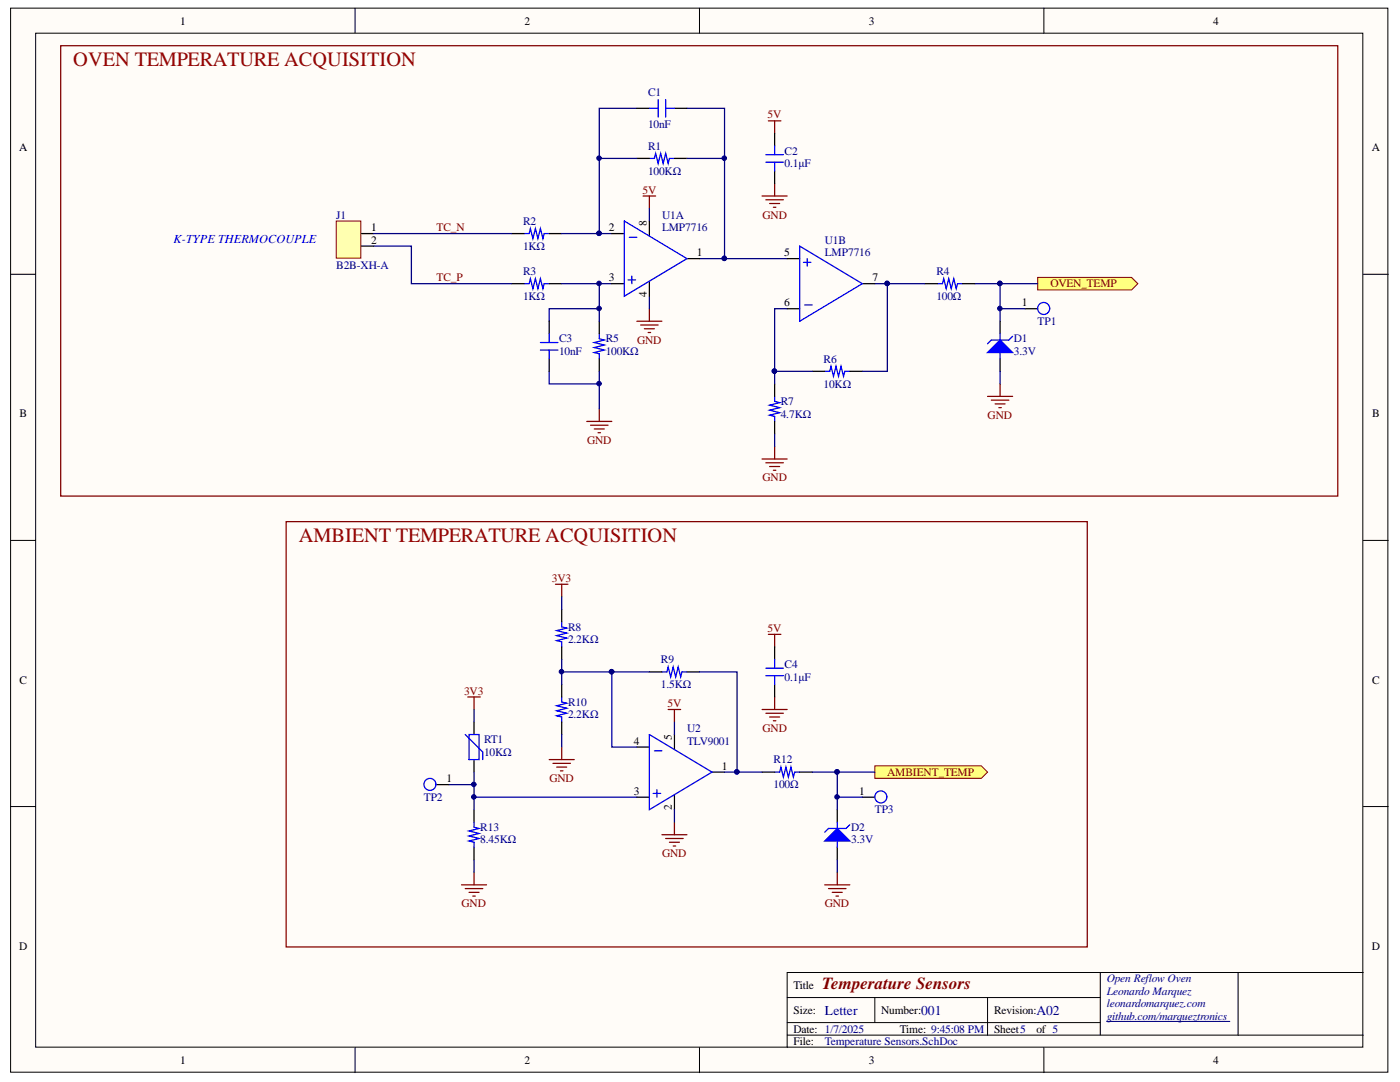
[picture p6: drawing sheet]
<svg xmlns="http://www.w3.org/2000/svg" width="279mm" height="216mm" viewBox="0 0 279 216" stroke-linecap="round" stroke-linejoin="round" font-family="sans-serif">
<g fill="#fffcf8" stroke="#000" stroke-width=".2">
<path d="M2.1 1.6h274.9v212.3h-274.9z"/>
<path d="M7.1 6.6h264.9v202.3h-264.9z"/>
</g>
<g fill="none" stroke="#000" stroke-width=".2">
<path d="M70.9 1.6v5M139.6 1.6v5M208.3 1.6v5M2.1 54.7h5M272.1 54.7h5M2.1 107.8h5M272.1 107.8h5M2.1 160.9h5M272.1 160.9h5M157.1 199h62.5M174.6 199v5M197.1 199v7.5"/>
<path d="M219.6 194.1v12.4M247.1 194.1h-90v14.9M272.1 194.1h-25v12.4M70.9 209v5M139.6 209v5M157.1 206.5h115M157.1 204h62.5M208.3 209v5"/>
</g>
<path d="M220.8 203.8h24.6" fill="none" stroke="#000080" stroke-width=".2"/>
<path d="M129.6 31.6h1l.2-1 .5 2 .5-2 .5 2 .5-2 .5 2 .3-1h1M104.6 56.6h1l.3-1 .5 2 .5-2 .5 2 .5-2 .5 2 .2-1h1M104.6 46.6h1l.3-1 .5 2 .5-2 .5 2 .5-2 .5 2 .2-1h1M119.6 66.6v1l1 .2-2 .5 2 .5-2 .5 2 .5-2 .5 1 .3v1M154.6 79.1v1l1 .2-2 .5 2 .5-2 .5 2 .5-2 .5 1 .3v1M164.6 74.1h1l.2-1 .5 2 .5-2 .5 2 .5-2 .5 2 .3-1h1" fill="none" stroke="#00f" stroke-width=".25"/>
<g fill="none" stroke="#000" stroke-width=".25">
<path d="M127.1 31.6h2.5M134.6 31.6h2.5M72.1 46.6h2.5M72.1 49.1h2.5M102.1 56.6h2.5M102.1 46.6h2.5M109.6 56.6h2.5M109.6 46.6h2.5M119.6 64.1v2.5M119.6 71.6v2.5M154.6 76.6v2.5M162.1 74.1h2.5"/>
<path d="M169.6 74.1h2.5M154.6 84.1v2.5"/>
</g>
<path d="M112.1 56.6h10M112.1 46.6h7.5M119.6 56.6v7.5M129.6 59.1v2.5M144.6 51.6h12.5M174.6 56.6h2.5v17.5h-5M109.6 74.1v2.5h10M119.6 61.6h-10v2.5M119.6 74.1v7.5M154.6 74.1v2.5M157.1 61.6h-2.5v12.5h7.5M154.6 86.6v2.5" fill="none" stroke="#000080" stroke-width=".25"/>
<g fill="#000080" stroke="#000080" stroke-width=".2">
<circle cx="119.5" cy="56.6" r=".45"/>
<circle cx="119.5" cy="46.6" r=".45"/>
<circle cx="119.5" cy="61.6" r=".45"/>
<circle cx="119.5" cy="76.5" r=".45"/>
<circle cx="144.5" cy="51.6" r=".45"/>
<circle cx="154.5" cy="74" r=".45"/>
<circle cx="177" cy="56.6" r=".45"/>
</g>
<g fill="none" stroke="#800000" stroke-width=".25">
<path d="M128.3 39.1h2.5M129.6 39.1v2.5M152.1 39.1h5M152.8 39.9h3.5M153.3 24.1h2.5M154.6 24.1v2.5M154.6 36.6v2.5M153.6 40.6h2M154.3 41.4h.5M127.1 64.1h5M127.8 64.9h3.5M128.6 65.6h2"/>
<path d="M129.3 66.3h.5M129.6 61.6v2.5M117.1 84.1h5M117.8 84.8h3.5M118.6 85.6h2M119.3 86.3h.5M119.6 81.6v2.5M152.1 91.6h5M152.8 92.3h3.5M153.6 93.1h2M154.3 93.8h.5M154.6 89.1v2.5"/>
</g>
<path d="M67.1 44.1h4.9v7.4h-4.9z" fill="#ffffb0" stroke="#800000" stroke-width=".2"/>
<path d="M74.6 49.1h7.5v7.5h20M74.6 46.6h27.5" fill="none" stroke="#000080" stroke-width=".25"/>
<path d="M207.1 55.4h18.7l1.3 1.2-1.3 1.3h-18.7z" fill-rule="evenodd" fill="#ffff80" stroke="#800000" stroke-width=".2"/>
<path d="M187.1 56.6h1l.2-1 .5 2 .5-2 .5 2 .5-2 .5 2 .3-1h1M199.6 66.6v1.2M199.6 70.3v1.3M202.1 67.1l-.8 .7h-3.5l-.7 .8M112.1 124.1v1l1 .2-2 .5 2 .5-2 .5 2 .5-2 .5 1 .3v1M112.1 139.1v1l1 .2-2 .5 2 .5-2 .5 2 .5-2 .5 1 .3v1M132.1 134.1h1l.2-1 .5 2 .5-2 .5 2 .5-2 .5 2 .3-1h1M129.6 146.6l12.5 7.5-12.5 7.5zM130.3 158.3h1.5M130.6 149.8h1.5M131.1 157.6v1.5" fill="none" stroke="#00f" stroke-width=".25"/>
<g fill="none" stroke="#000" stroke-width=".25">
<path d="M184.6 56.6h2.5M192.1 56.6h2.5M199.6 64.1v2.5M199.6 71.6v2.5M112.1 121.6v2.5M112.1 129.1v2.5M112.1 136.6v2.5M129.6 134.1h2.5M137.1 134.1h2.5M112.1 144.1v2.5M127.1 149.1h2.5M127.1 159.1h2.5"/>
<path d="M134.6 146.6v3M134.6 158.6v3M142.1 154.1h2.5"/>
</g>
<path d="M127.1 21.6h-7.5v25h2.5M137.1 21.6h7.5v30h-5M177.1 56.6h7.5M194.6 56.6h5M207.1 56.6h-7.5v7.5M199.6 74.1v2.5M112.1 119.1v2.5M112.1 131.6v5M122.1 134.1h7.5M139.6 134.1h7.5v20h-2.5M112.1 146.6v2.5" fill="none" stroke="#000080" stroke-width=".25"/>
<g fill="#000080" stroke="#000080" stroke-width=".2">
<circle cx="177" cy="56.6" r=".45"/>
<circle cx="199.5" cy="56.6" r=".45"/>
<circle cx="119.5" cy="46.6" r=".45"/>
<circle cx="144.5" cy="51.6" r=".45"/>
<circle cx="122" cy="134" r=".45"/>
<circle cx="147" cy="154" r=".45"/>
</g>
<path d="M197.1 70.3l2.5-2.5 2.5 2.5z" fill="#00f" stroke="#00f" stroke-width=".25"/>
<g fill="none" stroke="#800000" stroke-width=".25">
<path d="M197.1 79.1h5M197.8 79.8h3.5M199.6 76.6v2.5M198.6 80.6h2M199.3 81.3h.5M110.9 116.6h2.5M112.1 116.6v2.5M153.3 126.6h2.5M154.6 126.6v2.5M154.6 139.1v2.5M109.6 151.6h5M110.4 152.3h3.4"/>
<path d="M111.1 153.1h2M111.9 153.8h.5M112.1 149.1v2.5M133.3 141.6h2.5M134.6 141.6v2.5M152.1 141.6h5M152.8 142.3h3.5M153.6 143.1h2M154.3 143.8h.5M132.1 166.6h5M132.8 167.3h3.5M133.6 168.1h2"/>
<path d="M134.3 168.8h.5M134.6 164.1v2.5"/>
</g>
<path d="M174.6 152.8h21.2l1.3 1.3-1.3 1.2h-21.2z" fill-rule="evenodd" fill="#ffff80" stroke="#800000" stroke-width=".2"/>
<g fill="none" stroke="#00f" stroke-width=".25">
<path d="M131.3 19.9v3.5M132.8 19.9v3.5M129.6 21.6h1.7M132.8 21.6h1.8M152.8 30.9h3.5M152.8 32.4h3.5M154.6 29.1v1.8M154.6 32.4v1.7M124.6 44.1l12.5 7.5-12.5 7.5zM125.3 55.9h1.5M125.6 47.4h1.5M126.1 55.1v1.5"/>
<path d="M159.6 49.1l12.5 7.5-12.5 7.5zM160.3 52.4h1.5M161.1 51.6v1.5M107.9 68.3h3.5M107.9 69.8h3.5M109.6 66.6v1.7M109.6 69.8v1.8M160.6 60.9h1.5M152.8 133.3h3.5M152.8 134.8h3.5M154.6 131.6v1.7M154.6 134.8v1.8"/>
<path d="M92.9 146.6l3.5 3.5v1.5M93.6 146.6h2v5h-2zM154.6 154.1h1l.2-1 .5 2 .5-2 .5 2 .5-2 .5 2 .3-1h1M94.6 164.1v1l1 .2-2 .5 2 .5-2 .5 2 .5-2 .5 1 .3v1M167.1 164.1v1.2M167.1 167.8v1.3M169.6 164.6l-.8 .7h-3.5l-.7 .8"/>
<circle cx="208.3" cy="61.6" r="1.2"/>
<circle cx="85.8" cy="156.5" r="1.2"/>
<circle cx="175.8" cy="159" r="1.2"/>
</g>
<g fill="none" stroke="#000" stroke-width=".25">
<path d="M127.1 21.6h2.5M134.6 21.6h2.5M154.6 26.6v2.5M154.6 34.1v2.5M122.1 46.6h2.5M122.1 56.6h2.5M129.6 44.1v3M129.6 56.1v3M137.1 51.6h2.5M157.1 51.6h2.5M172.1 56.6h2.5M109.6 64.1v2.5"/>
<path d="M109.6 71.6v2.5M157.1 61.6h2.5M204.6 61.6h2.5M154.6 129.1v2.5M154.6 136.6v2.5M87.1 156.6h2.5M94.6 144.1v2.5M94.6 151.6v2.5M152.1 154.1h2.5M159.6 154.1h2.5M172.1 159.1h2.5M94.6 161.6v2.5"/>
<path d="M94.6 169.1v2.5M167.1 161.6v2.5M167.1 169.1v2.5"/>
</g>
<path d="M164.6 167.8l2.5-2.5 2.5 2.5z" fill="#00f" stroke="#00f" stroke-width=".25"/>
<g fill="none" stroke="#800000" stroke-width=".25">
<path d="M12.1 9.1h254.9v89.9h-254.9zM57.1 104.1h159.9v84.9h-159.9zM93.4 139.1h2.5M94.6 139.1v2.5M92.1 176.6h5M92.9 177.3h3.5M93.6 178.1h2M94.4 178.8h.5M94.6 174.1v2.5M164.6 176.6h5M165.3 177.3h3.5M166.1 178.1h2"/>
<path d="M166.8 178.8h.5M167.1 174.1v2.5"/>
</g>
<g fill="none" stroke="#000080" stroke-width=".25">
<path d="M119.6 31.6h7.5M137.1 31.6h7.5M129.6 41.6v2.5M199.6 61.6h5M112.1 134.1h10v15h5M89.6 156.6h5M94.6 141.6v2.5M94.6 154.1v7.5M94.6 159.1h32.5M134.6 144.1v2.5M147.1 154.1h5M162.1 154.1h5"/>
<path d="M167.1 159.1h5M174.6 154.1h-7.5v7.5M94.6 171.6v2.5M134.6 161.6v2.5M167.1 171.6v2.5"/>
</g>
<g fill="#000080" stroke="#000080" stroke-width=".2">
<circle cx="167" cy="154" r=".45"/>
<circle cx="147" cy="154" r=".45"/>
<circle cx="112.1" cy="134" r=".45"/>
<circle cx="122" cy="134" r=".45"/>
<circle cx="119.5" cy="31.6" r=".45"/>
<circle cx="144.5" cy="31.6" r=".45"/>
<circle cx="94.6" cy="159" r=".45"/>
<circle cx="94.6" cy="156.5" r=".45"/>
<circle cx="167" cy="159" r=".45"/>
<circle cx="199.5" cy="61.6" r=".45"/>
</g>
<g font-size="4.1" fill="#900">
<text x="14.6" y="13.2">OVEN TEMPERATURE ACQUISITION</text>
<text x="59.6" y="108.2">AMBIENT TEMPERATURE ACQUISITION</text>
</g>
<text font-size="3.4" fill="#800000" x="164.1" y="197.3">Temperature Sensors</text>
<g font-size="2.7" fill="#000080">
<text x="164.6" y="202.5">Letter</text>
<text x="183.8" y="202.5">001</text>
<text x="206.8" y="202.5">A02</text>
</g>
<text font-size="2.5" fill="#00f" x="34.6" y="48.5">K-TYPE THERMOCOUPLE</text>
<g font-size="2.3">
<text x="36" y="4.9">1</text>
<text x="104.6" y="4.9">2</text>
<text x="173.4" y="4.9">3</text>
<text x="242.1" y="4.9">4</text>
<text x="3.8" y="30.2">A</text>
<text x="273.7" y="30.2">A</text>
<text x="74.1" y="46.1">1</text>
<text x="121.5" y="46.1">2</text>
<text x="129.1" y="45.1" transform="rotate(-90 129.1 45.1)">8</text>
<text x="74.1" y="48.6">2</text>
<text x="139.1" y="51.1">1</text>
<text x="156.5" y="51.1">5</text>
<text x="121.5" y="56.1">3</text>
<text x="129.1" y="59.2" transform="rotate(-90 129.1 59.2)">4</text>
<text x="174.1" y="56.1">7</text>
<text x="156.5" y="61.1">6</text>
<text x="204" y="61.1">1</text>
<text x="3.9" y="83.3">B</text>
<text x="273.8" y="83.3">B</text>
<text x="3.9" y="136.4">C</text>
<text x="273.8" y="136.4">C</text>
<text x="126.5" y="148.6">4</text>
<text x="134.1" y="147.6" transform="rotate(-90 134.1 147.6)">5</text>
<text x="144.1" y="153.6">1</text>
<text x="89.1" y="156.1">1</text>
<text x="126.5" y="158.6">3</text>
<text x="134.1" y="161.7" transform="rotate(-90 134.1 161.7)">2</text>
<text x="171.5" y="158.6">1</text>
<text x="3.8" y="189.5">D</text>
<text x="273.7" y="189.5">D</text>
<text x="158.4" y="197.3">Title</text>
<text x="158.4" y="202.3">Size:</text>
<text x="175.9" y="202.3">Number:</text>
<text x="198.4" y="202.3">Revision:</text>
<text x="158.4" y="206.1">Date: 1/7/2025</text>
<text x="158.4" y="208.5">File:</text>
<text x="179.6" y="206.1">Time: 9:45:08 PM</text>
<text x="198.4" y="206.1">Sheet5</text>
<text x="206.8" y="206.1">of 5</text>
<text x="36" y="212.3">1</text>
<text x="104.6" y="212.3">2</text>
<text x="173.4" y="212.3">3</text>
<text x="242.1" y="212.3">4</text>
</g>
<g font-size="2.3" fill="#000080">
<text x="129.3" y="19.1">C1</text>
<text x="129.3" y="29.9">R1</text>
<text x="129.3" y="25.6">10nF</text>
<text x="129.3" y="34.8">100KΩ</text>
<text x="156.6" y="30.9">C2</text>
<text x="156.6" y="33.4">0.1μF</text>
<text x="67.1" y="43.6">J1</text>
<text x="104.4" y="44.9">R2</text>
<text x="132.1" y="43.6">U1A</text>
<text x="132.1" y="46.1">LMP7716</text>
<text x="67.1" y="53.6">B2B-XH-A</text>
<text x="104.4" y="49.9">1KΩ</text>
<text x="164.6" y="48.6">U1B</text>
<text x="164.6" y="51.1">LMP7716</text>
<text x="104.4" y="54.9">R3</text>
<text x="104.4" y="59.9">1KΩ</text>
<text x="186.9" y="54.9">R4</text>
<text x="186.9" y="59.9">100Ω</text>
<text x="207.1" y="64.9">TP1</text>
<text x="111.6" y="68.3">C3</text>
<text x="111.6" y="70.9">10nF</text>
<text x="120.9" y="68.3">R5</text>
<text x="120.9" y="70.9">100KΩ</text>
<text x="202.4" y="68.3">D1</text>
<text x="202.4" y="70.9">3.3V</text>
<text x="164.4" y="72.4">R6</text>
<text x="164.4" y="77.4">10KΩ</text>
<text x="155.8" y="80.9">R7</text>
<text x="155.8" y="83.4">4.7KΩ</text>
<text x="113.4" y="125.8">R8</text>
<text x="113.4" y="128.4">2.2KΩ</text>
<text x="131.9" y="132.4">R9</text>
<text x="131.9" y="137.3">1.5KΩ</text>
<text x="156.6" y="133.4">C4</text>
<text x="156.6" y="135.8">0.1μF</text>
<text x="113.4" y="140.8">R10</text>
<text x="113.4" y="143.3">2.2KΩ</text>
<text x="96.6" y="148.3">RT1</text>
<text x="137.1" y="146.1">U2</text>
<text x="137.1" y="148.6">TLV9001</text>
<text x="96.6" y="150.8">10KΩ</text>
<text x="154.4" y="152.3">R12</text>
<text x="84.6" y="159.8">TP2</text>
<text x="154.4" y="157.3">100Ω</text>
<text x="95.8" y="165.8">R13</text>
<text x="169.9" y="165.8">D2</text>
<text x="174.6" y="162.3">TP3</text>
<text x="95.8" y="168.3">8.45KΩ</text>
<text x="169.9" y="168.3">3.3V</text>
<text x="220.9" y="196">Open Reflow Oven</text>
<text x="220.9" y="198.6">Leonardo Marquez</text>
<text x="220.9" y="201">leonardomarquez.com</text>
<text x="220.9" y="203.6">github.com/marqueztronics</text>
<text x="164.6" y="208.5">Temperature Sensors.SchDoc</text>
</g>
<g font-size="2.3" fill="#800000">
<text x="153.2" y="23.6">5V</text>
<text x="128.2" y="38.7">5V</text>
<text x="87.1" y="46.1">TC_N</text>
<text x="152.2" y="43.6">GND</text>
<text x="87.1" y="56.1">TC_P</text>
<text x="209.6" y="57.3">OVEN_TEMP</text>
<text x="127.1" y="68.6">GND</text>
<text x="197.1" y="83.6">GND</text>
<text x="117.2" y="88.6">GND</text>
<text x="152.2" y="96.1">GND</text>
<text x="110.1" y="116.1">3V3</text>
<text x="153.2" y="126.1">5V</text>
<text x="92.6" y="138.6">3V3</text>
<text x="133.2" y="141.1">5V</text>
<text x="152.2" y="146.1">GND</text>
<text x="177.1" y="154.8">AMBIENT_TEMP</text>
<text x="109.6" y="156.1">GND</text>
<text x="132.1" y="171.1">GND</text>
<text x="92.1" y="181.1">GND</text>
<text x="164.6" y="181.1">GND</text>
</g>
</svg>
